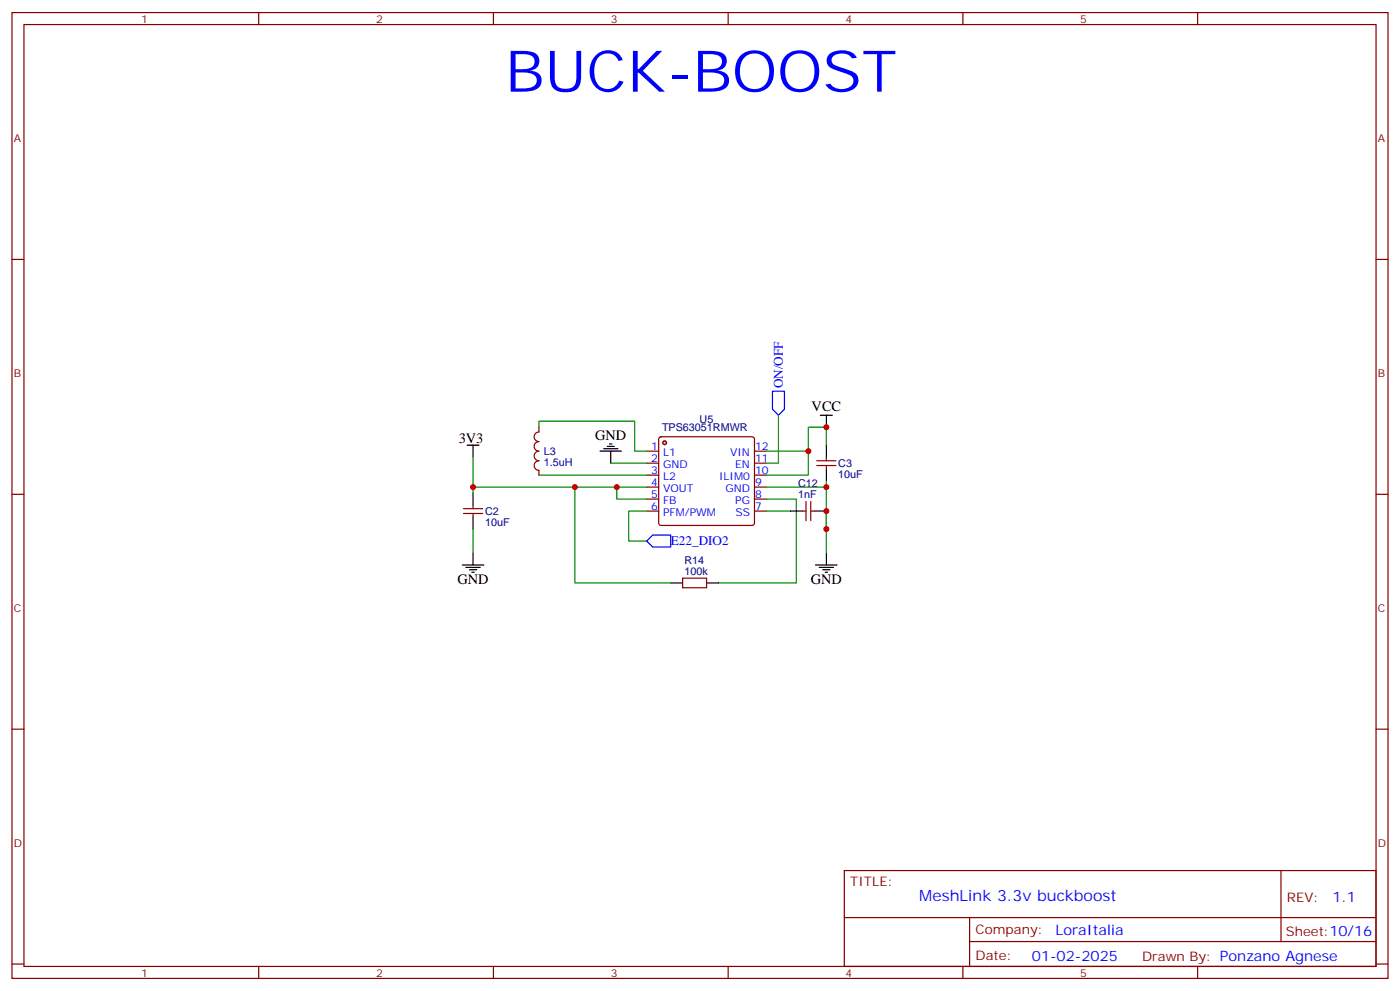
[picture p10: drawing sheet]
<svg xmlns="http://www.w3.org/2000/svg" width="412mm" height="292mm" viewBox="0 0 412 292" stroke-linecap="round" stroke-linejoin="round" font-family="sans-serif">
<path d="M176.7 132.8h6.4M177.8 132.1h4.2M178.9 131.4h2.1M179.6 130.7h.7M179.9 132.8v3.5M241.7 122.2h3.5M243.4 122.2v3.6" fill="none" stroke="#000" stroke-width=".35"/>
<circle cx="195.8" cy="130.4" r=".53" fill="#ccc" stroke="#870000" stroke-width=".35"/>
<path d="M194.3 128.8l.4-.2h26.8l.5 .2 .2 .5v24.7l-.2 .5-.5 .2h-26.8l-.5-.2-.2-.5v-24.7z" fill="none" stroke="#870000" stroke-width=".35"/>
<circle cx="195.8" cy="130.4" r=".53" fill="#ccc" stroke="#870000" stroke-width=".35"/>
<g fill="none" stroke="#870000" stroke-width=".35">
<path d="M3.5 3.7h405.4v284.3h-405.4zM7.1 7.2h398.2v277.3h-398.2zM76.2 3.7v3.5M145.3 3.7v3.5M214.5 3.7v3.5M283.6 3.7v3.5M352.8 3.7v3.5M3.5 76.4h3.6M405.3 76.4h3.6M158.7 125.8l.1 1.4a1.41 1.41 0 0 0-1.5 1.4 1.41 1.41 0 0 0 1.5 1.4 1.41 1.41 0 0 0-1.5 1.4 1.41 1.41 0 0 0 1.5 1.4 1.41 1.41 0 0 0-1.5 1.4 1.41 1.41 0 0 0 1.5 1.4 1.41 1.41 0 0 0-1.5 1.4 1.41 1.41 0 0 0 1.4 1.5v1.4M190.5 132.8h3.5M190.5 136.3h3.5"/>
<path d="M190.5 139.9h3.5M222.2 132.8h3.6M222.2 136.3h3.6M222.2 139.9h3.6M240.6 137.1h5.6M240.6 135.6h5.6M243.4 134.6v1M243.4 137.1v1M3.5 145.5h3.6M136.5 151.2h5.7M136.5 149.8h5.7M139.3 148.7v1.1"/>
<path d="M139.3 151.2v1M190.5 143.4h3.5M190.5 146.9h3.5M190.5 150.5h3.5M222.2 143.4h3.6M222.2 146.9h3.6M222.2 150.5h3.6M236.4 150.5h1M237.4 147.6v5.7M238.8 150.5h1.1M238.8 147.6v5.7M405.3 145.5h3.6"/>
<path d="M201.1 170.2h7v2.8h-7zM3.5 214.7h3.6M405.3 214.7h3.6M248.7 256.3h156.6v28.2h-156.6zM377.3 256.3v20.9M248.7 270.1h156.5M285.6 277.2h119.6M285.6 270.1v14.2M3.5 283.8h3.6M76.2 284.5v3.5M145.3 284.5v3.5M214.5 284.5v3.5"/>
<path d="M283.6 284.5v3.5M352.8 284.5v3.5M405.3 283.8h3.6"/>
</g>
<g fill="none" stroke="#008700" stroke-width=".35">
<path d="M139.3 134.6v10.6M158.7 125.8v-1.8h28.3v8.8h3.5M158.7 139.9h31.8M179.9 136.3h10.6M229.3 122.2v14.1h-3.5M238.1 132.8v7.1h-12.3M243.4 131.1v-5.3h-5.3v7h-12.3M139.3 143.4h51.2M139.3 155.8v7M169.3 143.4v28.2h28.3M181.7 143.4v3.5h8.8M190.5 150.5h-5.3v8.8h5.3"/>
<path d="M225.8 143.4h17.6v19.4M225.8 146.9h8.8v24.7h-22.9M225.8 150.5h7M243.4 141.6v1.8M243.4 150.5v5.3"/>
</g>
<g fill="none" stroke="#000" stroke-width=".35">
<path d="M137.6 131.1h3.5M139.3 131.1v3.5M243.4 131.1v3.5M243.4 138.1v3.5M139.3 145.2v3.5M139.3 152.2v3.6M232.8 150.5h3.6M239.9 150.5h3.5M136.2 166.3h6.3M137.2 167h4.3M138.3 167.7h2.1M139 168.5h.7"/>
<path d="M139.3 162.8v3.5M197.6 171.6h3.5M208.1 171.6h3.6M240.2 166.3h6.4M241.3 167h4.2M242.4 167.7h2.1M243.1 168.5h.7M243.4 162.8v3.5"/>
</g>
<path d="M227.5 115.2h3.6v5.3l-1.8 1.7-1.8-1.7zM192.3 157.5h5.3v3.5h-5.3l-1.8-1.7z" fill="none" stroke="#00f" stroke-width=".35"/>
<g fill="#c00">
<circle cx="181.7" cy="143.4" r=".88"/>
<circle cx="243.4" cy="155.8" r=".88"/>
<circle cx="243.4" cy="150.5" r=".88"/>
<circle cx="169.3" cy="143.4" r=".88"/>
<circle cx="238.1" cy="132.8" r=".88"/>
<circle cx="243.4" cy="125.8" r=".88"/>
<circle cx="243.4" cy="143.4" r=".88"/>
<circle cx="139.3" cy="143.4" r=".88"/>
</g>
<text font-size="16.9" fill="#00f" x="148.8" y="27">BUCK-BOOST</text>
<text font-size="4.6" fill="#00f" x="270.8" y="265.3">MeshLink 3.3v buckboost</text>
<g font-size="4.2">
<text x="239.1" y="121.1">VCC</text>
<text x="135.1" y="130.4">3V3</text>
<text x="175.3" y="129.6">GND</text>
<text x="134.8" y="172">GND</text>
<text x="238.8" y="172">GND</text>
</g>
<g font-size="4.2" fill="#00f">
<text x="392.5" y="265.6">1.1</text>
<text x="310.9" y="275.1">LoraItalia</text>
<text x="304" y="282.9">01-02-2025</text>
</g>
<g font-size="3.9" fill="#00f">
<text x="230.6" y="114.3" transform="rotate(-90 230.6 114.3)">ON/OFF</text>
<text x="197.6" y="160.6">E22_DIO2</text>
</g>
<g font-size="3.9" fill="#800">
<text x="250.5" y="260.9">TITLE:</text>
<text x="379.1" y="265.6">REV:</text>
<text x="287.4" y="275.1">Company:</text>
<text x="378.7" y="275.7">Sheet:10/16</text>
<text x="287.4" y="282.8">Date:</text>
<text x="336.4" y="282.8">Drawn By: Ponzano Agnese</text>
</g>
<g font-size="3.2" fill="#800">
<text x="41.6" y="6.7">1</text>
<text x="110.8" y="6.7">2</text>
<text x="179.9" y="6.7">3</text>
<text x="249.1" y="6.7">4</text>
<text x="318.2" y="6.7">5</text>
<text x="4.1" y="41.8">A</text>
<text x="405.9" y="41.8">A</text>
<text x="4.1" y="110.9">B</text>
<text x="405.9" y="110.9">B</text>
<text x="4.1" y="180.1">C</text>
<text x="405.9" y="180.1">C</text>
<text x="4.1" y="249.2">D</text>
<text x="405.9" y="249.2">D</text>
<text x="41.6" y="287.5">1</text>
<text x="110.8" y="287.5">2</text>
<text x="179.9" y="287.5">3</text>
<text x="249.1" y="287.5">4</text>
<text x="318.2" y="287.5">5</text>
</g>
<g font-size="3.2" fill="#000080">
<text x="206.1" y="124.4">U5</text>
<text x="195" y="126.9">TPS63051RMWR</text>
<text x="160.2" y="137.1">1.5uH</text>
<text x="160.2" y="134">L3</text>
<text x="246.9" y="137.5">C3</text>
<text x="235.1" y="143.5">C12</text>
<text x="246.9" y="140.7">10uF</text>
<text x="235.1" y="146.6">1nF</text>
<text x="142.9" y="154.8">10uF</text>
<text x="142.9" y="151.6">C2</text>
<text x="201.6" y="166">R14</text>
<text x="201.6" y="169.2">100k</text>
</g>
<g font-size="3.2" fill="#00f">
<text x="191.8" y="132.5">1</text>
<text x="191.8" y="136">2</text>
<text x="195.3" y="134.2">L1</text>
<text x="195.3" y="137.8">GND</text>
<text x="215.1" y="134.2">VIN</text>
<text x="216.6" y="137.8">EN</text>
<text x="222.4" y="136">11</text>
<text x="222.4" y="132.5">12</text>
<text x="191.8" y="139.5">3</text>
<text x="191.8" y="143.1">4</text>
<text x="195.3" y="141.3">L2</text>
<text x="211.8" y="141.3">ILIM0</text>
<text x="222.4" y="143.1">9</text>
<text x="222.4" y="139.5">10</text>
<text x="191.8" y="146.6">5</text>
<text x="195.3" y="144.8">VOUT</text>
<text x="195.3" y="148.3">FB</text>
<text x="213.7" y="144.8">GND</text>
<text x="216.6" y="148.3">PG</text>
<text x="222.4" y="146.6">8</text>
<text x="191.8" y="150.1">6</text>
<text x="195.3" y="151.9">PFM/PWM</text>
<text x="216.6" y="151.9">SS</text>
<text x="222.4" y="150.1">7</text>
</g>
</svg>
